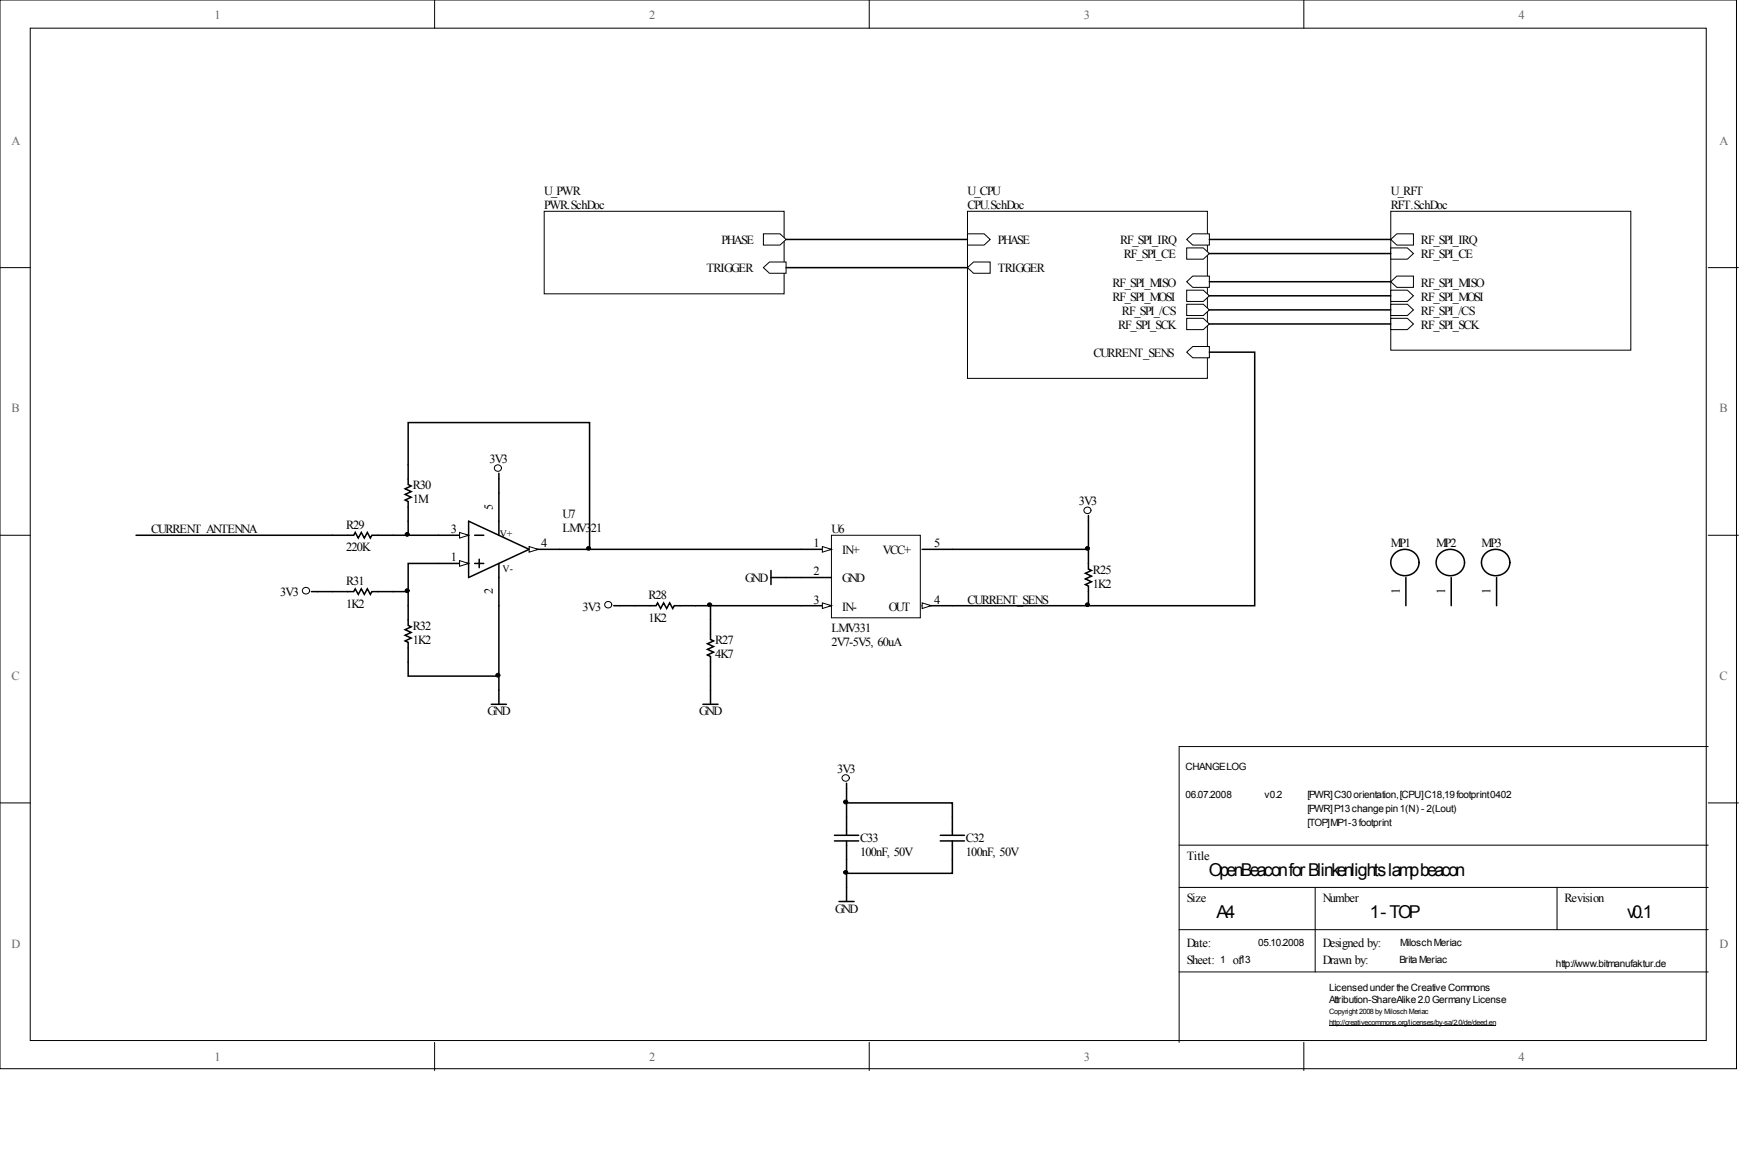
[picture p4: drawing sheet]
<svg xmlns="http://www.w3.org/2000/svg" width="292mm" height="193mm" viewBox="0 0 292 193" stroke-linecap="round" stroke-linejoin="round" font-family="sans-serif">
<g fill="#fff" stroke="#000" stroke-width=".17">
<path d="M0 0h291.5v179.5h-291.5z"/>
<path d="M5.1 4.7h281.3v170.1h-281.3z"/>
</g>
<g fill="none" stroke="#000" stroke-width=".17">
<path d="M73 0v4.7M145.9 0v4.7M218.9 0v4.7M0 44.9h5.1M286.8 44.9h5M0 89.9h5.1M286.8 89.9h5M0 134.8h5.1M197.9 125.4v49.7M286.8 134.8h5M197.9 141.9h88.9M197.9 149h88.9"/>
<path d="M197.9 156.1h88.9M220.8 149v14.2M261.4 149v7.1M73 175.1v4.7M145.9 175.1v4.7M197.9 163.2h88.9M218.9 175.1v4.7M223.1 172.3h28"/>
</g>
<g fill="#fff" stroke="#000" stroke-width=".17">
<path d="M233.5 35.5h40.3v23.3h-40.3z"/>
<path d="M162.4 35.5h40.3v28h-40.3z"/>
<path d="M91.4 35.5h40.2v13.8h-40.2z"/>
</g>
<g fill="#fff" stroke="#000" stroke-width=".17">
<path d="M233.5 41.6h2.8l1 1-1 .9h-2.8z" fill-rule="evenodd"/>
<path d="M233.5 51.1h2.8l1 .9-1 1h-2.8z" fill-rule="evenodd"/>
<path d="M233.5 53.5h2.8l1 .9-1 1h-2.8z" fill-rule="evenodd"/>
<path d="M233.5 48.7h2.8l1 1-1 .9h-2.8z" fill-rule="evenodd"/>
<path d="M233.5 47.3l1-.9h2.8v1.9h-2.8z" fill-rule="evenodd"/>
<path d="M233.5 40.2l1-.9h2.8v1.9h-2.8z" fill-rule="evenodd"/>
<path d="M162.4 39.3h2.8l1 .9-1 1h-2.8z" fill-rule="evenodd"/>
<path d="M199.2 41.6h2.8l1 1-1 .9h-2.8z" fill-rule="evenodd"/>
<path d="M199.2 51.1h2.8l1 .9-1 1h-2.8z" fill-rule="evenodd"/>
<path d="M199.2 53.5h2.8l1 .9-1 1h-2.8z" fill-rule="evenodd"/>
<path d="M199.2 48.7h2.8l1 1-1 .9h-2.8z" fill-rule="evenodd"/>
<path d="M199.2 47.3l1-.9h2.8v1.9h-2.8z" fill-rule="evenodd"/>
<path d="M199.2 40.2l1-.9h2.8v1.9h-2.8z" fill-rule="evenodd"/>
<path d="M162.4 44.9l1-.9h2.8v1.9h-2.8z" fill-rule="evenodd"/>
<path d="M199.2 59.1l1-.9h2.8v1.9h-2.8z" fill-rule="evenodd"/>
<path d="M128.2 39.3h2.7l1.1 .9-1.1 1h-2.7z" fill-rule="evenodd"/>
<path d="M128.2 44.9l1-.9h2.8v1.9h-2.8z" fill-rule="evenodd"/>
</g>
<g fill="none" stroke="#000" stroke-width=".25">
<path d="M132 40.2h30.4M132 44.9h30.4M203 40.2h30.5M203 42.6h30.5M203 52h30.5M203 54.4h30.5M203 49.7h30.5M203 47.3h30.5M93.9 92.3h40.6M129.4 97h5.1M129.4 95.8v2.4M182.7 92.3v3.3l.5 .2-1 .5 1 .5-1 .4 1 .5-1 .5 .5 .2v3.3"/>
<path d="M182.7 86.6v5.7h-22.8M234.2 92.9a2.29 2.29 0 0 1 3.2-.1 2.29 2.29 0 0 1 .1 3.2 2.29 2.29 0 0 1-3.2 .2 2.29 2.29 0 0 1-.1-3.3zM236 97v4.7M103 101.7h7.1l.3-.4 .5 .9 .5-.9 .5 .9 .5-.9 .5 .9 .3-.5h21.3M118 118.3h2.5M119.3 101.7v5.7l.5 .2-1 .5 1 .5-1 .5 1 .4-1 .5 .5 .2v8.1M159.9 137.2v3.1M140.8 151.4h2.6M142.1 149v2.4M157.8 141.2h4.1M157.8 140.3h4.1M159.9 141.2v3.1"/>
</g>
<g fill="none" stroke="#000" stroke-width=".17">
<circle cx="182.6" cy="85.7" r=".57"/>
<circle cx="102.1" cy="101.6" r=".57"/>
</g>
<path d="M139.6 89.9h14.9v13.9h-14.9z" fill="#fff" stroke="#000" stroke-width=".17"/>
<path d="M134.5 92.3h5.1" fill="none" stroke="#000" stroke-width=".25"/>
<path d="M138.1 91.8l1.5 .5-1.5 .4z" fill="#fff" stroke="#000" stroke-width=".17"/>
<path d="M134.5 97h5.1M134.5 101.7h5.1" fill="none" stroke="#000" stroke-width=".25"/>
<path d="M138.1 101.3l1.5 .4-1.5 .5z" fill="#fff" stroke="#000" stroke-width=".17"/>
<path d="M154.8 101.7h5.1" fill="none" stroke="#000" stroke-width=".25"/>
<path d="M154.8 101.3l1.5 .4-1.5 .5z" fill="#fff" stroke="#000" stroke-width=".17"/>
<g fill="none" stroke="#000" stroke-width=".25">
<path d="M203 59.1h7.6v42.6h-50.7M83.7 79.5v3.3M22.8 89.9h36.6l.2-.5 .5 1 .6-1 .5 1 .5-1 .5 1 .2-.5h11.2M52.3 99.4h7.1l.2-.5 .5 .9 .6-.9 .5 .9 .5-.9 .5 .9 .2-.4h6.1M68.5 89.9v-5.7l-.5-.2 1-.5-1-.5 1-.4-1-.5 1-.5-.5-.2v-10.4h30.5v21.3M73.6 94.6h-5.1v10.4l.5 .3-1 .4 1 .5-1 .5 1 .5-1 .4 .5 .3v5.7h15.2M88.8 92.3h5.1M154.8 92.3h5.1M82.5 118.3h2.5M83.7 101.7v16.6M142.1 134.8h17.8v2.4M142.1 131.5v8.8"/>
<path d="M140.1 141.2h4M140.1 140.3h4M142.1 141.2v5.5h17.8v-2.4M142.1 146.7v2.3"/>
</g>
<g fill="none" stroke="#000" stroke-width=".17">
<circle cx="83.6" cy="78.6" r=".57"/>
<circle cx="51.4" cy="99.2" r=".59"/>
<circle cx="142" cy="130.6" r=".58"/>
</g>
<path d="M88.8 91.8l1.5 .5-1.5 .4z" fill="#fff" stroke="#000" stroke-width=".17"/>
<path d="M73.6 89.9h5.1" fill="none" stroke="#000" stroke-width=".25"/>
<path d="M77.1 89.4l1.6 .5-1.6 .5z" fill="#fff" stroke="#000" stroke-width=".17"/>
<path d="M73.6 94.6h5.1" fill="none" stroke="#000" stroke-width=".25"/>
<path d="M77.1 94.2l1.6 .4-1.6 .5z" fill="#fff" stroke="#000" stroke-width=".17"/>
<path d="M78.7 87.5l10.1 4.8-10.1 4.7zM79.7 89.9h1.5M79.7 94.6h1.5M80.4 93.9v1.4M83.7 82.8v7.1M83.7 94.6v7.1M241.8 92.9a2.37 2.37 0 0 1 2.8-.4 2.37 2.37 0 0 1 1.2 2.6 2.38 2.38 0 0 1-2.9 1.5 2.38 2.38 0 0 1-1.7-2.7zM243.6 97v4.7M249.4 92.9a2.37 2.37 0 0 1 2.8-.4 2.37 2.37 0 0 1 1.2 2.6 2.38 2.38 0 0 1-2.9 1.5 2.38 2.38 0 0 1-1.7-2.7zM251.2 97v4.7" fill="none" stroke="#000" stroke-width=".25"/>
<path d="M197.9 125.4h88.9" fill="none" stroke="#000" stroke-width=".17"/>
<g fill="#000" stroke="#000" stroke-width=".17">
<circle cx="68.4" cy="99.2" r=".33"/>
<circle cx="68.4" cy="89.7" r=".33"/>
<circle cx="98.8" cy="92.1" r=".33"/>
<circle cx="182.6" cy="92.1" r=".33"/>
<circle cx="83.6" cy="113.4" r=".33"/>
<circle cx="119.1" cy="101.6" r=".33"/>
<circle cx="182.6" cy="101.6" r=".33"/>
<circle cx="142" cy="134.7" r=".34"/>
<circle cx="142" cy="146.5" r=".33"/>
</g>
<g font-size="3">
<text x="202.9" y="147.1">OpenBeaconforBlinkenlightslampbeacon</text>
<text x="204.2" y="154.2">A4</text>
<text x="229.9" y="154.2">1-TOP</text>
<text x="273.1" y="154.2">v0.1</text>
</g>
<g font-size="2.1" fill="#696969">
<text x="36" y="3.1">1</text>
<text x="109" y="3.1">2</text>
<text x="181.9" y="3.1">3</text>
<text x="254.9" y="3.1">4</text>
<text x="1.9" y="24.3">A</text>
<text x="288.7" y="24.3">A</text>
<text x="1.9" y="69.3">B</text>
<text x="288.7" y="69.3">B</text>
<text x="1.9" y="114.2">C</text>
<text x="288.7" y="114.2">C</text>
<text x="1.9" y="159.2">D</text>
<text x="288.7" y="159.2">D</text>
<text x="36" y="178.2">1</text>
<text x="109" y="178.2">2</text>
<text x="181.9" y="178.2">3</text>
<text x="254.9" y="178.2">4</text>
</g>
<g font-size="2.1">
<text x="91.4" y="32.8">U_PWR</text>
<text x="91.4" y="35.1">PWR.SchDoc</text>
<text x="162.4" y="32.8">U_CPU</text>
<text x="162.4" y="35.1">CPU.SchDoc</text>
<text x="233.5" y="32.8">U_RFT</text>
<text x="233.5" y="35.1">RFT.SchDoc</text>
<text x="121.1" y="41">PHASE</text>
<text x="167.5" y="41">PHASE</text>
<text x="188" y="41">RF_SPI_IRQ</text>
<text x="238.5" y="41">RF_SPI_IRQ</text>
<text x="118.6" y="45.8">TRIGGER</text>
<text x="167.5" y="45.8">TRIGGER</text>
<text x="188.7" y="43.4">RF_SPI_CE</text>
<text x="238.5" y="43.4">RF_SPI_CE</text>
<text x="186.8" y="50.5">RF_SPI_MOSI</text>
<text x="186.8" y="48.1">RF_SPI_MISO</text>
<text x="188.4" y="52.9">RF_SPI_/CS</text>
<text x="238.5" y="52.9">RF_SPI_/CS</text>
<text x="238.5" y="50.5">RF_SPI_MOSI</text>
<text x="238.5" y="48.1">RF_SPI_MISO</text>
<text x="183.6" y="60">CURRENT_SENS</text>
<text x="187.7" y="55.2">RF_SPI_SCK</text>
<text x="238.5" y="55.2">RF_SPI_SCK</text>
<text x="82.1" y="77.7">3V3</text>
<text x="69.3" y="82.2">R30</text>
<text x="25.4" y="89.5">CURRENT_ANTENNA</text>
<text x="58.1" y="88.8">R29</text>
<text x="69.3" y="84.6">1M</text>
<text x="75.7" y="89.5">3</text>
<text x="82.7" y="85.6" transform="rotate(-90 82.7 85.6)">5</text>
<text x="94.4" y="86.9">U7</text>
<text x="94.4" y="89.3">LMV3</text>
<text x="99.2" y="89.3">21</text>
<text x="139.6" y="89.5">U6</text>
<text x="181.1" y="84.8">3V3</text>
<text x="58.1" y="92.6">220K</text>
<text x="75.7" y="94.3">1</text>
<text x="90.9" y="91.9">4</text>
<text x="136.6" y="91.9">1</text>
<text x="141.4" y="93.1">IN+</text>
<text x="148.2" y="93.1">VCC+</text>
<text x="156.8" y="91.9">5</text>
<text x="233.5" y="91.9">MP1</text>
<text x="241.1" y="91.9">MP2</text>
<text x="248.7" y="91.9">MP3</text>
<text x="47" y="100.2">3V3</text>
<text x="58.1" y="98.3">R31</text>
<text x="82.7" y="99.8" transform="rotate(-90 82.7 99.8)">2</text>
<text x="108.9" y="100.6">R28</text>
<text x="125.1" y="97.8">GND</text>
<text x="136.6" y="96.6">2</text>
<text x="136.6" y="101.4">3</text>
<text x="141.4" y="97.8">GND</text>
<text x="156.8" y="101.4">4</text>
<text x="162.4" y="101.4">CURRENT_SENS</text>
<text x="183.5" y="98.8">1K2</text>
<text x="183.5" y="96.4">R25</text>
<text x="235" y="99.8" transform="rotate(-90 235 99.8)">1</text>
<text x="242.6" y="99.8" transform="rotate(-90 242.6 99.8)">1</text>
<text x="250.2" y="99.8" transform="rotate(-90 250.2 99.8)">1</text>
<text x="58.1" y="102.1">1K2</text>
<text x="69.3" y="105.9">R32</text>
<text x="97.8" y="102.5">3V3</text>
<text x="108.9" y="104.4">1K2</text>
<text x="139.6" y="106.1">LMV331</text>
<text x="141.4" y="102.5">IN-</text>
<text x="149.2" y="102.5">OUT</text>
<text x="69.3" y="108.2">1K2</text>
<text x="120" y="110.6">4K7</text>
<text x="120" y="108.2">R27</text>
<text x="139.6" y="108.5">2V7-5V5, 60uA</text>
<text x="81.8" y="120.1">GND</text>
<text x="117.4" y="120.1">GND</text>
<text x="140.5" y="129.7">3V3</text>
<text x="144.4" y="143.7">100nF, 50V</text>
<text x="144.4" y="141.3">C33</text>
<text x="162.2" y="143.7">100nF, 50V</text>
<text x="162.2" y="141.3">C32</text>
<text x="199.2" y="144.4">Title</text>
<text x="140.2" y="153.3">GND</text>
<text x="199.2" y="151.5">Size</text>
<text x="222.1" y="151.5">Number</text>
<text x="262.7" y="151.5">Revision</text>
<text x="199.2" y="159.1">Date:</text>
<text x="199.2" y="161.9">Sheet:</text>
<text x="206.9" y="161.9">of</text>
<text x="222.1" y="159.1">Designed by:</text>
<text x="222.1" y="161.9">Drawn by:</text>
</g>
<g font-size="1.7">
<text x="83.9" y="90.2">V+</text>
<text x="84.4" y="96.1">V-</text>
<text x="199" y="129.2">CHANGELOG</text>
<text x="199" y="134">06.07.2008</text>
<text x="212.3" y="134">v0.2</text>
<text x="219.5" y="134">[PWR]C30orientation,[CPU]C18,19footprint0402</text>
<text x="219.5" y="136.3">[PWR]P13changepin1(N) - 2(Lout)</text>
<text x="219.5" y="138.7">[TOP]MP1-3footprint</text>
<text x="204.8" y="161.7">1</text>
<text x="208.1" y="161.7">13</text>
<text x="211.2" y="158.8">05.10.2008</text>
<text x="234.9" y="161.7">BritaMeriac</text>
<text x="235" y="158.8">MiloschMeriac</text>
<text x="223.1" y="166.5">Licensedunder theCreativeCommons</text>
<text x="261.2" y="162.4">http://www.bitmanufaktur.de</text>
<text x="223.1" y="168.4">Attribution-ShareAlike2.0Germany License</text>
</g>
<g font-size="1.2">
<text x="223.1" y="170.4">Copyright 2008by Milosch Meriac</text>
<text x="223.1" y="172.2">http://creativecommons.org/licenses/by-sa/2.0/de/deed.en</text>
</g>
</svg>
